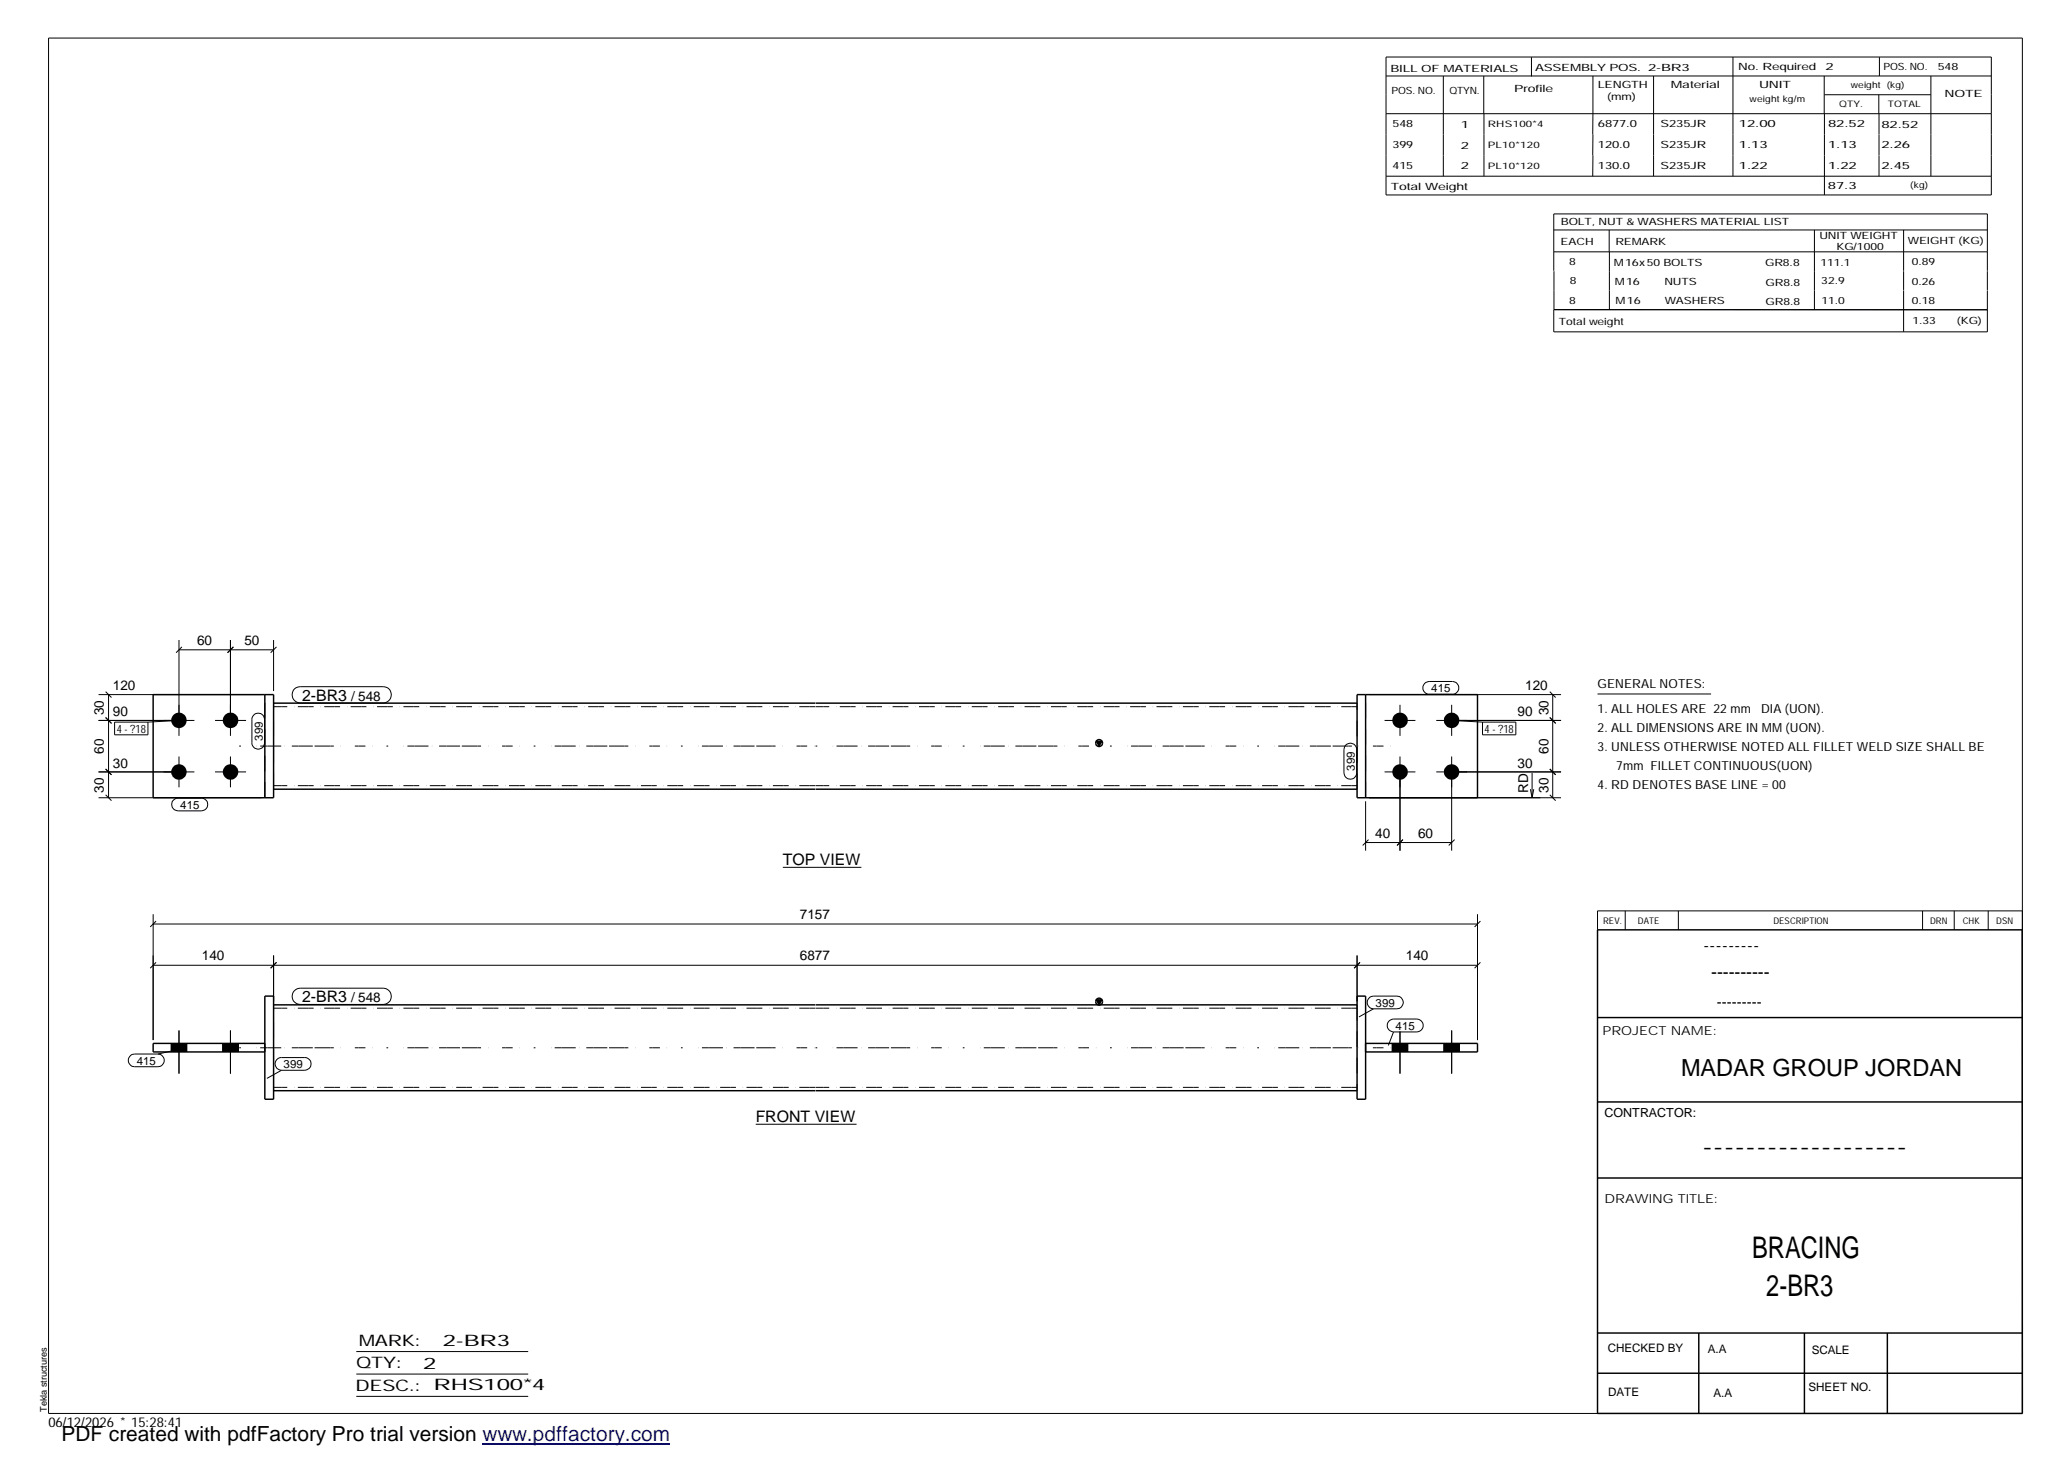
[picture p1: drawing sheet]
<svg xmlns="http://www.w3.org/2000/svg" width="420mm" height="297mm" viewBox="0 0 420 297" stroke-linecap="round" stroke-linejoin="round" font-family="sans-serif">
<g fill="none" stroke="#000" stroke-width=".2">
<path d="M9.9 7.7h401v279.5h-401zM281.6 11.6h123v28h-123zM281.6 15.4h123M293.2 15.4v20.4M301.5 15.4v7.7M311.1 11.6v3.9M323.6 15.4v16.2M336 15.4v20.4M352.1 11.6v24.2M370.6 15.4v7.7M370.7 19.2h21.6M381.7 19.2v3.9"/>
<path d="M381.8 11.6v3.8M392.3 15.4v20.4M281.6 23.1h123M281.6 35.8h123M301.5 23.1v12.7M323.6 31.6v4.2M370.7 23.1v16.5M381.8 23.1v12.7M315.7 51.2h88.1M315.7 55v-11.5h88.1v11.5M315.7 46.7h88.1M315.7 55.1v7.8"/>
<path d="M326.9 46.7v4.5M327 51.2v11.7M368.6 46.7v16.2M386.8 46.7v8.3M386.8 55.1v3.8M386.8 59v8.4M403.8 55.1v3.8M403.8 59v8.4h-88.1v-4.5M315.7 62.9h88.1M36.4 130v19.5M36.4 132h19.2M37 131.4l-1.2 1.2"/>
<path d="M46.8 130v19.5M47.4 131.4l-1.2 1.2M55.6 130v10.4M56.2 131.4l-1.2 1.2M59.8 140l.6-.4 .6-.1h16.9a1.65 1.65 0 0 1 1.6 1.7 1.65 1.65 0 0 1-1.6 1.6h-16.9a1.67 1.67 0 0 1-1.5-1 1.67 1.67 0 0 1 .3-1.8zM289.6 138.7l.8-.2h4.7a1.29 1.29 0 0 1 1.3 1.2 1.29 1.29 0 0 1-1.3 1.3h-4.7a1.3 1.3 0 0 1-1.3-.9 1.3 1.3 0 0 1 .5-1.4zM20 156.8h19.5M20 146.4h19.5M20 141.1h33.1M21.5 156.2l1.1 1.2M21.5 145.8l1.1 1.2M21.5 140.5l1.1 1.2"/>
<path d="M22.1 141.1v21M23.3 146.7h6.8v2.6h-6.8zM36.4 153.7v6.3M36.4 146.4l-6.3 .3M43.7 156.8h6.3M43.7 146.4h6.3M46.8 153.7v6.3M51.6 145.3a1.28 1.28 0 0 1 1.4-.3 1.28 1.28 0 0 1 .8 1.2v4.7a1.29 1.29 0 0 1-1.3 1.3 1.29 1.29 0 0 1-1.3-1.3v-4.9zM273.4 151.4a1.31 1.31 0 0 1 1.4-.3 1.31 1.31 0 0 1 .8 1.2v4.7a1.29 1.29 0 0 1-1.3 1.3 1.29 1.29 0 0 1-1.3-1.3v-4.7zM278.2 141.1h39M281.3 156.8h6.3M281.3 146.4h6.3"/>
<path d="M284.4 143.2v6.3M284.4 153.7v19.1M291.8 156.8h25.4M291.8 146.4h25.4M294.9 143.2v6.3M294.9 153.7v19.1M294.9 146.4l6.3 .3M301.2 146.7h6.8v2.6h-6.8zM311.3 157v5.1M314.9 156.2l1.2 1.2M314.9 145.8l1.2 1.2M314.9 140.5l1.2 1.2"/>
<path d="M315.5 141.1v21M324.6 141h23M20 162.1h33.1M21.5 161.5l1.1 1.2M35.1 162.7l.8-.5h5a1.29 1.29 0 0 1 1.3 1.3 1.29 1.29 0 0 1-1.3 1.2h-4.7a1.31 1.31 0 0 1-1.1-2zM159 176.2h16M277.5 171.2h17.4M277.5 162.8v10M278 170.6l-1.1 1.2M278.2 162.1h39M285 170.6l-1.2 1.2M295.5 170.6l-1.2 1.2"/>
<path d="M310.9 160.3l.4 1.8M311.6 160.3l-.3 1.8M314.9 161.5l1.2 1.2M31.1 187.7h269.1M31.1 185.7v25.6M31.1 196.1h269.1M31.7 187.1l-1.2 1.2M31.7 195.5l-1.2 1.2M55.6 194.1v9.3M56.2 195.5l-1.2 1.2M275.7 194.1v9.3M276.3 195.5l-1.2 1.2"/>
<path d="M300.2 185.7v25.6M300.8 187.1l-1.2 1.2M300.8 195.5l-1.2 1.2M330.2 185.1v3.8M341 185.1v3.8M390.6 185.1v3.8M397 185.1v3.8M403.9 185.1v3.8M410.9 185.1h-86.3v3.8M26.5 214.5l.3-.3h.5h4.8a1.29 1.29 0 0 1 1.3 1.2 1.29 1.29 0 0 1-1.3 1.3h-4.8a1.29 1.29 0 0 1-1.1-.8 1.29 1.29 0 0 1 .3-1.4zM34.8 212v1.7M35.7 213.3l-3.6 .9"/>
<path d="M36.4 209.4v8.7M37.9 212v1.7M45.3 212v1.7M46.8 209.4v8.7M48.4 212v1.7M56.3 215.3l.6-.4h5a1.29 1.29 0 0 1 1.3 1.3 1.29 1.29 0 0 1-1.3 1.3h-4.7a1.31 1.31 0 0 1-1.2-.8 1.31 1.31 0 0 1 .3-1.4zM57.2 217.5l-3 1.6M59.8 201.3l.6-.4 .6-.1h16.9a1.65 1.65 0 0 1 1.6 1.6 1.65 1.65 0 0 1-1.6 1.7h-16.9a1.65 1.65 0 0 1-1.5-1 1.65 1.65 0 0 1 .3-1.8zM278.3 202.6l.8-.2h4.7a1.29 1.29 0 0 1 1.3 1.3 1.29 1.29 0 0 1-1.3 1.3h-4.7a1.3 1.3 0 0 1-1.3-1 1.3 1.3 0 0 1 .5-1.4zM279.1 205l-3 1.6M282.2 207.4l.9-.4h4.8a1.31 1.31 0 0 1 1.3 1.4 1.31 1.31 0 0 1-1.3 1.3h-4.8a1.31 1.31 0 0 1-1.2-.9 1.31 1.31 0 0 1 .3-1.4zM282.9 212v1.7"/>
<path d="M283.1 209.7l-1 2.7M284.4 209.6v8.5M286 212v1.7M293.4 212v1.7M294.9 209.4v8.7M296.5 212v1.7M153.5 228.4h20.5M72.4 274.6h34.9M72.4 279.2h34.9M72.4 283.7h34.9"/>
</g>
<g fill="#000">
<path d="M222.8 150.6h1.1l-.6 1zM222.8 203.1h1.1l-.6 1.1z"/>
<path d="M34.8 212h3.1v1.7h-3.1z" fill-rule="evenodd"/>
<path d="M34.8 212h3.1v1.7h-3.1z" fill-rule="evenodd"/>
<path d="M45.3 212h3.1v1.7h-3.1z" fill-rule="evenodd"/>
<path d="M45.3 212h3.1v1.7h-3.1z" fill-rule="evenodd"/>
<path d="M282.9 212h3.1v1.7h-3.1z" fill-rule="evenodd"/>
<path d="M282.9 212h3.1v1.7h-3.1z" fill-rule="evenodd"/>
<path d="M293.4 212h3.1v1.7h-3.1z" fill-rule="evenodd"/>
<path d="M293.4 212h3.1v1.7h-3.1z" fill-rule="evenodd"/>
<circle cx="36.3" cy="156.8" r="1.58"/>
<circle cx="36.4" cy="146.4" r="1.57"/>
<circle cx="46.8" cy="146.4" r="1.58"/>
<circle cx="46.8" cy="156.9" r="1.58"/>
<circle cx="284.4" cy="156.8" r="1.57"/>
<circle cx="284.5" cy="146.4" r="1.58"/>
<circle cx="294.9" cy="156.8" r="1.57"/>
<circle cx="294.9" cy="146.4" r="1.58"/>
</g>
<g fill="none" stroke="#000" stroke-width=".3">
<path d="M31.1 141.1h24.5v21h-24.5zM53.8 141.1v21M55.6 142.9h110M165.7 142.9h110M222.8 150.6h1.1l-.6 1zM275.7 141.1h24.5v21h-24.5zM277.5 141.1v21M55.6 160.3h110M165.7 160.3h110M324.6 188.9h86.2l.1 98.3h-86.3zM53.8 212h-22.7v1.7h22.7M53.8 202.4h1.8v20.9h-1.8z"/>
<path d="M55.6 204.2h110M165.7 204.2h110M222.8 203.1h1.1l-.6 1.1zM275.7 202.4h1.8v20.9h-1.8zM277.5 212h22.7v1.7h-22.7M324.6 206.7h86.3M55.6 221.6h110M165.7 221.6h110M324.6 239.3h86.3M324.6 223.9h86.3M324.6 270.8h86.3M324.6 279h86.3"/>
<path d="M345.1 270.8v16.4M366.6 270.8v16.4M383.5 270.8v16.4"/>
<circle cx="223.3" cy="151" r=".68"/>
<circle cx="223.3" cy="203.5" r=".68"/>
</g>
<g fill="none" stroke="#000" stroke-width=".2" stroke-dasharray="1.1 0 2.1 .7 0 1.4" stroke-linecap="butt">
<path d="M165.6 143.6h-110M165.6 159.6h-110M275.7 143.6h-110M275.7 159.6h-110M53.8 162.1v-21M55.6 160.3v-17.4M275.7 160.3v-17.4M277.5 162.1v-21M165.6 204.8h-110M275.7 204.2v17.4M275.7 204.8h-110M55.6 221.6v-17.4"/>
<path d="M165.6 220.9h-110M275.7 220.9h-110"/>
</g>
<path d="M48.6 151.6h117M165.7 151.6h117M48.6 212.9h117M165.7 212.9h117" fill="none" stroke="#000" stroke-width=".2" stroke-dasharray=".4 3.2 0 .7 1.4 0 2.8 .7 0 1.4 1.4 0 2.8" stroke-linecap="butt"/>
<path d="M98 293.3h38.2" fill="none" stroke="#00f" stroke-width=".3"/>
<g font-size="6.1">
<text x="356" y="255.5">BRACING</text>
<text x="358.9" y="263.3">2-BR3</text>
</g>
<text font-size="4.8" x="341.5" y="218.6">MADAR GROUP JORDAN</text>
<text font-size="4.2" x="12.5" y="292.7">PDF created with pdfFactory Pro trial version www.pdffactory.com</text>
<g font-size="3.6">
<text x="346.1" y="193.2">---------</text>
<text x="347.7" y="198.6">----------</text>
<text x="345.8" y="234.2">-------------------</text>
</g>
<g font-size="3.2">
<text x="61.4" y="142.4">2-BR3</text>
<text x="159" y="175.7">TOP VIEW</text>
<text x="61.4" y="203.7">2-BR3</text>
<text x="153.5" y="227.9">FRONT VIEW</text>
<text x="72.9" y="273.5">MARK:</text>
<text x="90" y="273.5">2-BR3</text>
<text x="72.4" y="278">QTY:</text>
<text x="86" y="278.1">2</text>
<text x="72.2" y="282.6">DESC.:</text>
<text x="88.1" y="282.4">RHS100*4</text>
</g>
<text font-size="3" x="348.8" y="204.5">---------</text>
<g font-size="2.8">
<text x="40" y="131.1">60</text>
<text x="49.7" y="131.1">50</text>
<text x="22.9" y="140.3">120</text>
<text x="71.4" y="142.4">/ 548</text>
<text x="309.9" y="140.3">120</text>
<text x="21.1" y="145.3" transform="rotate(-90 21.1 145.3)">30</text>
<text x="22.9" y="145.5">90</text>
<text x="308.3" y="145.5">90</text>
<text x="314.6" y="145.3" transform="rotate(-90 314.6 145.3)">30</text>
<text x="21.1" y="153.1" transform="rotate(-90 21.1 153.1)">60</text>
<text x="22.9" y="156">30</text>
<text x="308.3" y="156">30</text>
<text x="314.6" y="153.1" transform="rotate(-90 314.6 153.1)">60</text>
<text x="21.1" y="161" transform="rotate(-90 21.1 161)">30</text>
<text x="310.5" y="161.1" transform="rotate(-90 310.5 161.1)">RD</text>
<text x="314.6" y="161" transform="rotate(-90 314.6 161)">30</text>
<text x="279.4" y="170.2">40</text>
<text x="288.1" y="170.2">60</text>
<text x="162.5" y="186.8">7157</text>
<text x="41" y="195.1">140</text>
<text x="162.5" y="195.1">6877</text>
<text x="285.6" y="195.1">140</text>
<text x="71.4" y="203.7">/ 548</text>
<text x="9.8" y="290">06/12/2026 * 15:28:41</text>
</g>
<g font-size="2.5">
<text x="324.6" y="139.9">GENERAL NOTES:</text>
<text x="324.6" y="148.7">2. ALL DIMENSIONS ARE IN MM (UON).</text>
<text x="324.6" y="144.9">1. ALL HOLES ARE 22 mm</text>
<text x="357.8" y="144.9">DIA (UON).</text>
<text x="324.6" y="152.5">3. UNLESS OTHERWISE NOTED ALL FILLET WELD SIZE SHALL BE</text>
<text x="324.6" y="160.2">4. RD DENOTES BASE LINE = 00</text>
<text x="328.4" y="156.4">7mm FILLET CONTINUOUS(UON)</text>
<text x="325.6" y="210.3">PROJECT NAME:</text>
<text x="326" y="226.9">CONTRACTOR:</text>
<text x="326" y="244.4">DRAWING TITLE:</text>
</g>
<g font-size="2.4">
<text x="326.7" y="274.7">CHECKED BY</text>
<text x="347" y="275">A.A</text>
<text x="368.1" y="275.1">SCALE</text>
<text x="326.7" y="283.6">DATE</text>
<text x="348.1" y="283.9">A.A</text>
<text x="367.5" y="282.6">SHEET NO.</text>
</g>
<g font-size="2.3">
<text x="290.8" y="140.6">415</text>
<text x="23.7" y="148.9">4 - ?18</text>
<text x="301.6" y="148.9">4 - ?18</text>
<text x="53.4" y="150.5" transform="rotate(-90 53.4 150.5)">399</text>
<text x="275.3" y="156.6" transform="rotate(-90 275.3 156.6)">399</text>
<text x="36.6" y="164.3">415</text>
<text x="279.5" y="204.5">399</text>
<text x="283.5" y="209.2">415</text>
<text x="27.8" y="216.3">415</text>
<text x="57.6" y="217">399</text>
</g>
<g font-size="2">
<text x="282.5" y="14.6">BILL OF MATERIALS</text>
<text x="311.9" y="14.4">ASSEMBLY POS.</text>
<text x="324.6" y="17.9">LENGTH</text>
<text x="334.9" y="14.4">2-BR3</text>
<text x="339.5" y="17.9">Material</text>
<text x="353.1" y="14.2">No. Required</text>
<text x="357.4" y="17.9">UNIT</text>
<text x="370.9" y="14.2">2</text>
<text x="382.7" y="14.2">POS. NO.</text>
<text x="393.7" y="14.3">548</text>
<text x="282.7" y="19.1">POS. NO.</text>
<text x="294.5" y="19">QTYN.</text>
<text x="307.6" y="18.7">Profile</text>
<text x="326.5" y="20.4">(mm)</text>
<text x="395.1" y="19.6">NOTE</text>
<text x="282.9" y="25.8">548</text>
<text x="296.8" y="26">1</text>
<text x="324.7" y="25.9">6877.0</text>
<text x="337.4" y="25.9">S235JR</text>
<text x="353.3" y="25.9">12.00</text>
<text x="371.4" y="25.9">82.52</text>
<text x="382.3" y="25.9">82.52</text>
<text x="282.9" y="30">399</text>
<text x="282.9" y="34.3">415</text>
<text x="296.8" y="30.2">2</text>
<text x="296.8" y="34.4">2</text>
<text x="324.7" y="30.1">120.0</text>
<text x="324.7" y="34.4">130.0</text>
<text x="337.4" y="30.1">S235JR</text>
<text x="337.4" y="34.3">S235JR</text>
<text x="353.3" y="30.1">1.13</text>
<text x="353.3" y="34.4">1.22</text>
<text x="371.4" y="30.1">1.13</text>
<text x="371.4" y="34.3">1.22</text>
<text x="382.3" y="30.2">2.26</text>
<text x="382.3" y="34.4">2.45</text>
<text x="282.6" y="38.6">Total Weight</text>
<text x="371.4" y="38.5">87.3</text>
<text x="317.1" y="45.7">BOLT, NUT &amp; WASHERS MATERIAL LIST</text>
<text x="317.1" y="49.8">EACH</text>
<text x="318.8" y="53.9">8</text>
<text x="328.2" y="49.7">REMARK</text>
<text x="369.7" y="48.5">UNIT WEIGHT</text>
<text x="373.1" y="50.7">KG/1000</text>
<text x="387.6" y="49.6">WEIGHT (KG)</text>
<text x="388.4" y="53.9">0.89</text>
<text x="318.9" y="57.7">8</text>
<text x="327.9" y="54">M16x50 BOLTS</text>
<text x="328.1" y="57.8">M16</text>
<text x="338.2" y="57.8">NUTS</text>
<text x="358.6" y="54">GR8.8</text>
<text x="358.7" y="58.1">GR8.8</text>
<text x="369.9" y="54">111.1</text>
<text x="370" y="57.8">32.9</text>
<text x="388.4" y="57.8">0.26</text>
<text x="316.7" y="65.9">Total weight</text>
<text x="318.8" y="61.8">8</text>
<text x="328.3" y="61.8">M16</text>
<text x="338.2" y="61.8">WASHERS</text>
<text x="358.7" y="62">GR8.8</text>
<text x="370.1" y="61.7">11.0</text>
<text x="388.4" y="61.8">0.18</text>
<text x="388.6" y="65.8">1.33</text>
<text x="397.6" y="65.7">(KG)</text>
</g>
<g font-size="1.9">
<text x="325.7" y="187.8">REV.</text>
<text x="332.8" y="187.6">DATE</text>
<text x="360.3" y="187.7">DESCRIPTION</text>
<text x="392.1" y="187.6">DRN</text>
<text x="398.8" y="187.6">CHK</text>
<text x="405.6" y="187.7">DSN</text>
<text x="9.5" y="286.8" transform="rotate(-90 9.5 286.8)">Tekla structures</text>
</g>
<g font-size="1.8">
<text x="376" y="17.9">weight (kg)</text>
<text x="355.5" y="20.7">weight kg/m</text>
<text x="373.6" y="21.7">QTY.</text>
<text x="383.5" y="21.8">TOTAL</text>
<text x="302.3" y="25.9">RHS100*4</text>
<text x="302.3" y="30.1">PL10*120</text>
<text x="302.3" y="34.3">PL10*120</text>
<text x="388.1" y="38.2">(kg)</text>
</g>
</svg>
